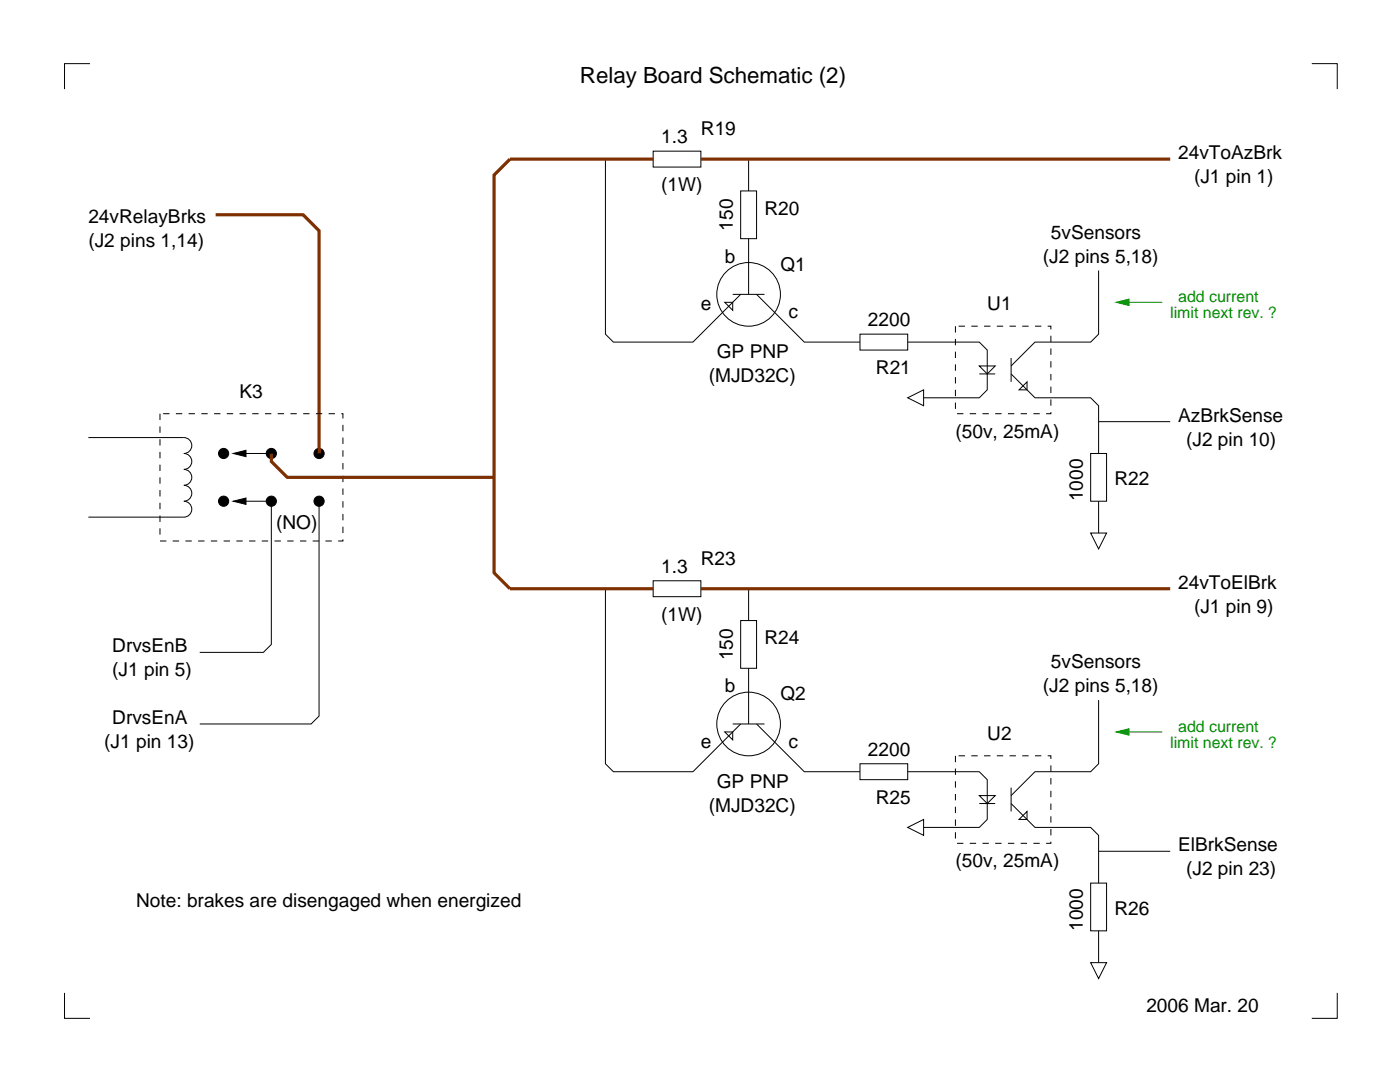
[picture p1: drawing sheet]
<svg xmlns="http://www.w3.org/2000/svg" width="279mm" height="216mm" viewBox="0 0 279 216" stroke-linecap="round" stroke-linejoin="round" font-family="sans-serif">
<g fill="none" stroke="#000" stroke-width=".2">
<path d="M18 12.7h-5.1v5.1M261.8 12.7h5.1v5.1M120.8 31.8v34.9l1.6 1.6h15.9l9.5-9.6M130.4 30.2h9.5v3.1h-9.5zM147.8 38.1h3.2v9.5h-3.2zM149.4 31.8v6.3M146.2 58.7h6.4M149.4 47.6v11.1M151 58.7l9.5 9.6h11.1M219.3 54v12.7l-1.6 1.6h-11.1l-4.8 4.7M144.6 60.3h1.6v1.6zM171.6 66.7h9.6v3.2h-9.6z"/>
<path d="M181.2 79.4l3.1-1.6v3.2zM181.2 68.3h14.2l1.6 1.6v7.9l-1.6 1.6h-11.1M195.4 73h3.2l-1.6 1.6zM195.4 74.6h3.2M201.8 74.6l4.8 4.8h11.1l1.6 1.6v9.5M201.8 71.4v4.8M203.4 77.8l1.6-1.6v1.6zM36.7 87.3a1.59 1.59 0 0 1 1.6 1.6 1.59 1.59 0 0 1-1.6 1.6 1.59 1.59 0 0 1 1.6 1.6 1.59 1.59 0 0 1-1.6 1.6 1.59 1.59 0 0 1 1.6 1.6 1.59 1.59 0 0 1-1.6 1.5 1.59 1.59 0 0 1 1.6 1.6 1.59 1.59 0 0 1-1.6 1.6 1.59 1.59 0 0 1 1.6 1.6 1.59 1.59 0 0 1-1.6 1.6M217.7 90.5h3.1v9.5h-3.1zM219.3 84.1h14.2M217.7 106.4h3.1l-1.5 3.1zM219.3 100v6.4"/>
<path d="M12.9 198.1v5.1h5.1M266.9 198.1v5.1h-5.1"/>
<circle cx="149.4" cy="58.7" r="6.4"/>
<circle cx="44.6" cy="90.5" r="1.02"/>
<circle cx="54.2" cy="90.5" r="1.02"/>
<circle cx="63.7" cy="90.5" r="1.02"/>
<circle cx="44.6" cy="100" r="1.02"/>
<circle cx="54.2" cy="100" r="1.02"/>
<circle cx="63.7" cy="100" r="1.02"/>
<circle cx="149.4" cy="144.5" r="6.4"/>
</g>
<g fill="#000">
<circle cx="44.6" cy="90.5" r="1.02"/>
<circle cx="54.2" cy="90.5" r="1.02"/>
<circle cx="63.7" cy="90.5" r="1.02"/>
<circle cx="44.6" cy="100" r="1.02"/>
<circle cx="54.2" cy="100" r="1.02"/>
<circle cx="63.7" cy="100" r="1.02"/>
</g>
<path d="M190.7 65.1h19v17.5h-19z" fill="none" stroke="#000" stroke-width=".2" stroke-dasharray="1.3" stroke-linecap="butt"/>
<path d="M222.4 60.3h9.6" fill="none" stroke="#008f00" stroke-width=".2"/>
<path d="M222.8 60.3l2.5-.6v1.3z" fill="#008f00"/>
<path d="M222.8 60.3l2.5-.6v1.3zM222.4 146.1h9.6" fill="none" stroke="#008f00" stroke-width=".2"/>
<g fill="none" stroke="#000" stroke-width=".2">
<path d="M120.8 117.5v34.9l1.6 1.6h15.9l9.5-9.5M130.4 115.9h9.5v3.2h-9.5zM149.4 117.5v6.3M147.8 123.8h3.2v9.6h-3.2zM149.4 133.4v11.1M219.3 139.7v12.7l-1.6 1.6h-11.1l-4.8 4.8M144.6 146.1h1.6v1.5zM146.2 144.5h6.4M151 144.5l9.5 9.5h11.1M171.6 152.4h9.6v3.2h-9.6zM181.2 154h14.2l1.6 1.6v7.9l-1.6 1.6h-11.1M195.4 158.8h3.2l-1.6 1.5z"/>
<path d="M201.8 157.2v4.7M181.2 165.1l3.1-1.6v3.2zM195.4 160.3h3.2M201.8 160.3l4.8 4.8h11.1l1.6 1.6v9.5M203.4 163.5l1.6-1.6v1.6zM217.7 176.2h3.1v9.5h-3.1zM219.3 169.9h14.2M217.7 192.1h3.1l-1.5 3.2zM219.3 185.7v6.4"/>
</g>
<path d="M190.7 150.8h19v17.5h-19z" fill="none" stroke="#000" stroke-width=".2" stroke-dasharray="1.3" stroke-linecap="butt"/>
<path d="M222.8 146.1l2.5-.7v1.3z" fill="#008f00"/>
<path d="M222.8 146.1l2.5-.7v1.3z" fill="none" stroke="#008f00" stroke-width=".2"/>
<path d="M130.4 31.8h-28.6l-3.2 3.1v79.4l3.2 3.2h28.6M139.9 31.8h93.6M43 42.9h17.5l3.2 3.1v44.5M54.2 90.5v1.6l3.1 3.2h41.3M139.9 117.5h93.6" fill="none" stroke="#7f3000" stroke-width=".64" stroke-linecap="butt"/>
<path d="M17.6 87.3h19.1M46.2 90.5h8M46.6 90.5l2.5-.6v1.2zM17.6 103.2h19.1M46.2 100h8v28.6l-1.6 1.6h-12.7M46.6 100l2.5-.6v1.2zM63.7 100v42.9l-1.6 1.6h-22.2" fill="none" stroke="#000" stroke-width=".2"/>
<path d="M46.6 90.5l2.5-.6v1.2zM46.6 100l2.5-.6v1.2z" fill="#000"/>
<path d="M31.9 82.6h36.5v25.4h-36.5z" fill="none" stroke="#000" stroke-width=".2" stroke-dasharray="1.3" stroke-linecap="butt"/>
<text font-size="4.4" x="115.7" y="16.5">Relay Board Schematic (2)</text>
<g font-size="3.8">
<text x="131.9" y="28.6">1.3</text>
<text x="139.9" y="27">R19</text>
<text x="235.1" y="31.7">24vToAzBrk</text>
<text x="131.9" y="38.1">(1W)</text>
<text x="238.3" y="36.5">(J1 pin 1)</text>
<text x="17.6" y="44.4">24vRelayBrks</text>
<text x="146.2" y="46" transform="rotate(-90 146.2 46)">150</text>
<text x="152.6" y="42.9">R20</text>
<text x="209.7" y="47.6">5vSensors</text>
<text x="17.6" y="49.2">(J2 pins 1,14)</text>
<text x="144.6" y="52.4">b</text>
<text x="155.8" y="54">Q1</text>
<text x="208.1" y="52.4">(J2 pins 5,18)</text>
<text x="139.9" y="61.9">e</text>
<text x="157.3" y="63.5">c</text>
<text x="173.2" y="65.1">2200</text>
<text x="197" y="61.9">U1</text>
<text x="143.1" y="71.4">GP PNP</text>
<text x="141.5" y="76.2">(MJD32C)</text>
<text x="174.8" y="74.6">R21</text>
<text x="47.8" y="79.4">K3</text>
<text x="190.7" y="87.3">(50v, 25mA)</text>
<text x="235.1" y="84.1">AzBrkSense</text>
<text x="236.7" y="88.9">(J2 pin 10)</text>
<text x="216.1" y="100" transform="rotate(-90 216.1 100)">1000</text>
<text x="222.4" y="96.8">R22</text>
<text x="55.1" y="105.5">(NO)</text>
<text x="139.9" y="112.7">R23</text>
<text x="131.9" y="114.3">1.3</text>
<text x="235.1" y="117.5">24vToElBrk</text>
<text x="131.9" y="123.8">(1W)</text>
<text x="238.3" y="122.2">(J1 pin 9)</text>
<text x="22.4" y="130.2">DrvsEnB</text>
<text x="146.2" y="131.8" transform="rotate(-90 146.2 131.8)">150</text>
<text x="152.6" y="128.6">R24</text>
<text x="22.4" y="134.9">(J1 pin 5)</text>
<text x="209.7" y="133.3">5vSensors</text>
<text x="144.6" y="138.1">b</text>
<text x="155.8" y="139.7">Q2</text>
<text x="208.1" y="138.1">(J2 pins 5,18)</text>
<text x="20.8" y="149.2">(J1 pin 13)</text>
<text x="22.4" y="144.5">DrvsEnA</text>
<text x="139.9" y="149.2">e</text>
<text x="157.3" y="149.2">c</text>
<text x="197" y="147.6">U2</text>
<text x="173.2" y="150.8">2200</text>
<text x="141.5" y="161.9">(MJD32C)</text>
<text x="143.1" y="157.2">GP PNP</text>
<text x="174.8" y="160.3">R25</text>
<text x="190.7" y="173">(50v, 25mA)</text>
<text x="235.1" y="169.9">ElBrkSense</text>
<text x="236.7" y="174.6">(J2 pin 23)</text>
<text x="27.2" y="181">Note: brakes are disengaged when energized</text>
<text x="216.1" y="185.7" transform="rotate(-90 216.1 185.7)">1000</text>
<text x="222.4" y="182.6">R26</text>
<text x="228.8" y="201.9">2006 Mar. 20</text>
</g>
<g font-size="3.2" fill="#008f00">
<text x="233.5" y="63.5">limit next rev. ?</text>
<text x="235.1" y="60.3">add current</text>
<text x="233.5" y="149.2">limit next rev. ?</text>
<text x="235.1" y="146">add current</text>
</g>
</svg>
